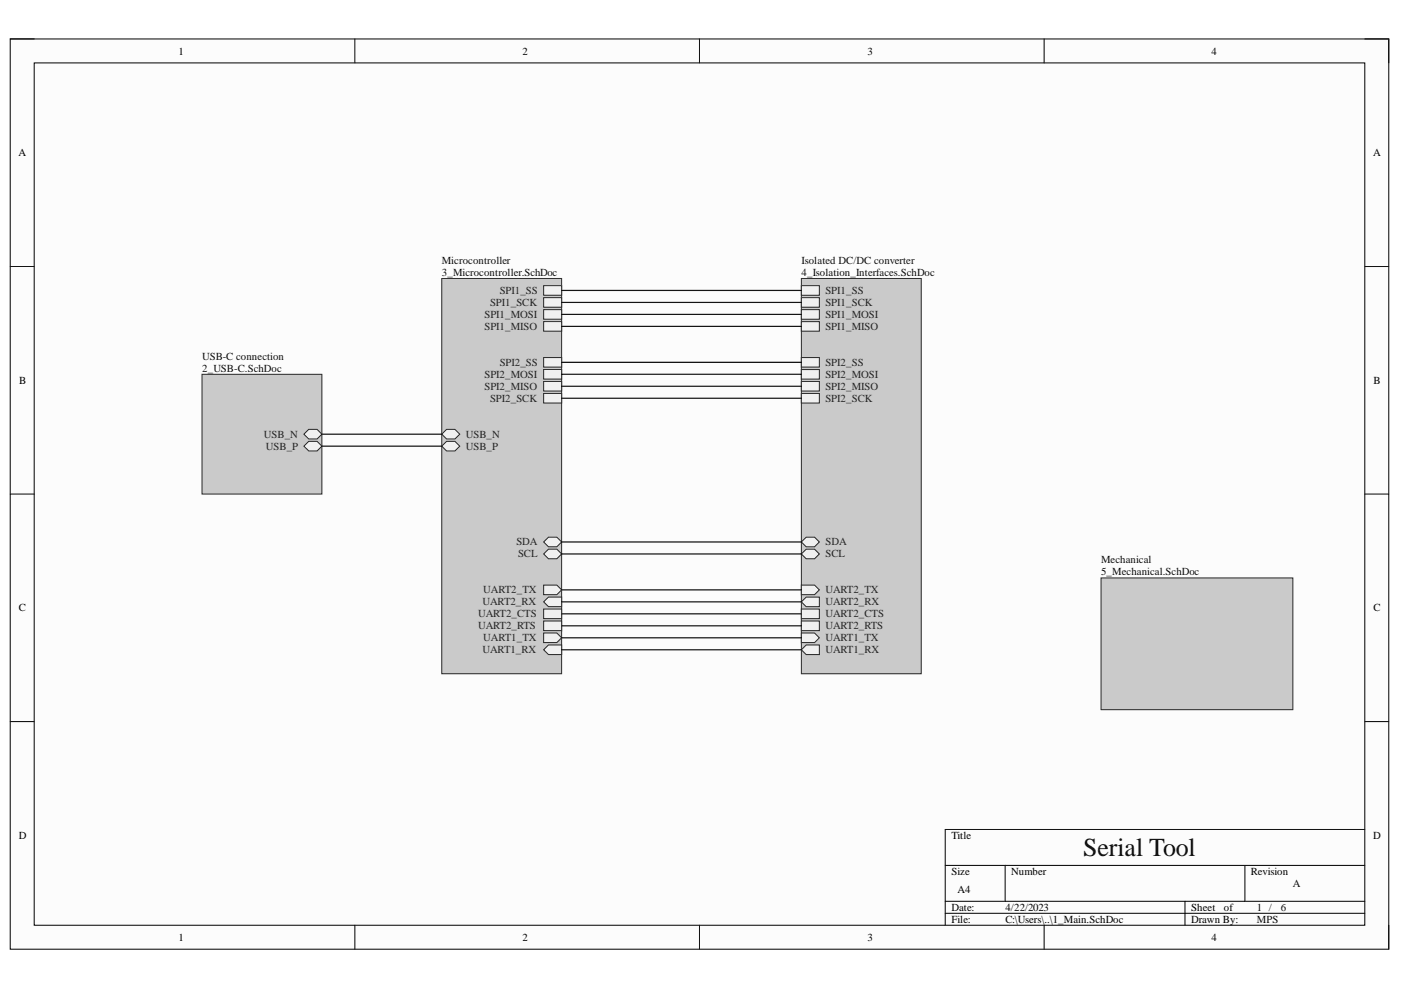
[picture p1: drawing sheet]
<svg xmlns="http://www.w3.org/2000/svg" width="297mm" height="210mm" viewBox="0 0 297 210" stroke-linecap="round" stroke-linejoin="round" font-family="sans-serif">
<path d="M2.2 8.3h292.2v193h-292.2z" fill-rule="evenodd" fill="#fcfcfc"/>
<path d="M2.2 8.3h292.2v193h-292.2z" fill="none" stroke="#000" stroke-width=".21"/>
<path d="M7.3 13.3h282.1v182.9h-282.1z" fill-rule="evenodd" fill="#fcfcfc"/>
<g fill="none" stroke="#000" stroke-width=".21">
<path d="M2.2 8.3h5.1M7.3 13.3h282.1v182.9h-282.1zM75.2 8.3v5M148.3 8.3v5M221.4 8.3v5M289.4 8.3h5v5M2.2 56.5h5.1M289.4 56.5h5M2.2 104.8h5.1M289.4 104.8h5M2.2 153h5.1M289.4 153h5"/>
<path d="M289.4 175.9h-89v20.3M75.2 196.2v5.1M148.3 196.2v5.1M200.4 183.5h89M200.4 191.1h89M200.4 193.6h89M213.1 183.5v7.6M221.4 196.2v5.1M251.2 191.1v5.1M263.9 183.5v7.6M294.4 196.2v5.1"/>
</g>
<path d="M42.8 79.4h25.4v25.4h-25.4z" fill-rule="evenodd" fill="#cacaca"/>
<path d="M42.8 79.4h25.4v25.4h-25.4z" fill="none" stroke="#262626" stroke-width=".21"/>
<path d="M64.4 92.1l1.1-1.1h1.7l1 1.1-1 1h-1.7z" fill-rule="evenodd" fill="#f0f0f0"/>
<path d="M64.4 92.1l1.1-1.1h1.7l1 1.1-1 1h-1.7z" fill="none" stroke="#262626" stroke-width=".21"/>
<path d="M64.4 94.6l1.1-1h1.7l1 1-1 1h-1.7z" fill-rule="evenodd" fill="#f0f0f0"/>
<path d="M64.4 94.6l1.1-1h1.7l1 1-1 1h-1.7z" fill="none" stroke="#262626" stroke-width=".21"/>
<path d="M93.7 59h25.4v83.8h-25.4z" fill-rule="evenodd" fill="#cacaca"/>
<path d="M93.7 59h25.4v83.8h-25.4z" fill="none" stroke="#262626" stroke-width=".21"/>
<path d="M93.7 94.6l1-1h1.8l1 1-1 1h-1.8z" fill-rule="evenodd" fill="#f0f0f0"/>
<path d="M93.7 94.6l1-1h1.8l1 1-1 1h-1.8z" fill="none" stroke="#262626" stroke-width=".21"/>
<path d="M93.7 92.1l1-1.1h1.8l1 1.1-1 1h-1.8z" fill-rule="evenodd" fill="#f0f0f0"/>
<path d="M93.7 92.1l1-1.1h1.8l1 1.1-1 1h-1.8z" fill="none" stroke="#262626" stroke-width=".21"/>
<path d="M115.3 114.9l1-1h1.8l1 1-1 1h-1.8z" fill-rule="evenodd" fill="#f0f0f0"/>
<path d="M115.3 114.9l1-1h1.8l1 1-1 1h-1.8z" fill="none" stroke="#262626" stroke-width=".21"/>
<path d="M115.3 117.5l1-1.1h1.8l1 1.1-1 1h-1.8z" fill-rule="evenodd" fill="#f0f0f0"/>
<path d="M115.3 117.5l1-1.1h1.8l1 1.1-1 1h-1.8z" fill="none" stroke="#262626" stroke-width=".21"/>
<path d="M115.3 127.6l1-1h2.8v2h-2.8z" fill-rule="evenodd" fill="#f0f0f0"/>
<path d="M115.3 127.6l1-1h2.8v2h-2.8z" fill="none" stroke="#262626" stroke-width=".21"/>
<path d="M115.3 129.1h3.8v2.1h-3.8z" fill-rule="evenodd" fill="#f0f0f0"/>
<path d="M115.3 129.1h3.8v2.1h-3.8z" fill="none" stroke="#262626" stroke-width=".21"/>
<path d="M115.3 124.1h2.8l1 1-1 1h-2.8z" fill-rule="evenodd" fill="#f0f0f0"/>
<path d="M115.3 124.1h2.8l1 1-1 1h-2.8z" fill="none" stroke="#262626" stroke-width=".21"/>
<path d="M115.3 131.7h3.8v2h-3.8z" fill-rule="evenodd" fill="#f0f0f0"/>
<path d="M115.3 131.7h3.8v2h-3.8z" fill="none" stroke="#262626" stroke-width=".21"/>
<path d="M115.3 137.8l1-1h2.8v2h-2.8z" fill-rule="evenodd" fill="#f0f0f0"/>
<path d="M115.3 137.8l1-1h2.8v2h-2.8z" fill="none" stroke="#262626" stroke-width=".21"/>
<path d="M115.3 134.2h2.8l1 1-1 1h-2.8z" fill-rule="evenodd" fill="#f0f0f0"/>
<path d="M115.3 134.2h2.8l1 1-1 1h-2.8z" fill="none" stroke="#262626" stroke-width=".21"/>
<path d="M115.3 60.6h3.8v2h-3.8z" fill-rule="evenodd" fill="#f0f0f0"/>
<path d="M115.3 60.6h3.8v2h-3.8z" fill="none" stroke="#262626" stroke-width=".21"/>
<path d="M115.3 63.1h3.8v2h-3.8z" fill-rule="evenodd" fill="#f0f0f0"/>
<path d="M115.3 63.1h3.8v2h-3.8z" fill="none" stroke="#262626" stroke-width=".21"/>
<path d="M115.3 65.6h3.8v2.1h-3.8z" fill-rule="evenodd" fill="#f0f0f0"/>
<path d="M115.3 65.6h3.8v2.1h-3.8z" fill="none" stroke="#262626" stroke-width=".21"/>
<path d="M115.3 68.2h3.8v2h-3.8z" fill-rule="evenodd" fill="#f0f0f0"/>
<path d="M115.3 68.2h3.8v2h-3.8z" fill="none" stroke="#262626" stroke-width=".21"/>
<path d="M115.3 75.8h3.8v2h-3.8z" fill-rule="evenodd" fill="#f0f0f0"/>
<path d="M115.3 75.8h3.8v2h-3.8z" fill="none" stroke="#262626" stroke-width=".21"/>
<path d="M115.3 78.3h3.8v2.1h-3.8z" fill-rule="evenodd" fill="#f0f0f0"/>
<path d="M115.3 78.3h3.8v2.1h-3.8z" fill="none" stroke="#262626" stroke-width=".21"/>
<path d="M115.3 80.9h3.8v2h-3.8z" fill-rule="evenodd" fill="#f0f0f0"/>
<path d="M115.3 80.9h3.8v2h-3.8z" fill="none" stroke="#262626" stroke-width=".21"/>
<path d="M115.3 83.4h3.8v2.1h-3.8z" fill-rule="evenodd" fill="#f0f0f0"/>
<path d="M115.3 83.4h3.8v2.1h-3.8z" fill="none" stroke="#262626" stroke-width=".21"/>
<path d="M169.9 59h25.4v83.9h-25.4z" fill-rule="evenodd" fill="#cacaca"/>
<path d="M169.9 59h25.4v83.9h-25.4z" fill="none" stroke="#262626" stroke-width=".21"/>
<path d="M169.9 117.5l1-1.1h1.8l1 1.1-1 1h-1.8z" fill-rule="evenodd" fill="#f0f0f0"/>
<path d="M169.9 117.5l1-1.1h1.8l1 1.1-1 1h-1.8z" fill="none" stroke="#262626" stroke-width=".21"/>
<path d="M169.9 114.9l1-1h1.8l1 1-1 1h-1.8z" fill-rule="evenodd" fill="#f0f0f0"/>
<path d="M169.9 114.9l1-1h1.8l1 1-1 1h-1.8z" fill="none" stroke="#262626" stroke-width=".21"/>
<path d="M169.9 134.2h2.8l1 1-1 1h-2.8z" fill-rule="evenodd" fill="#f0f0f0"/>
<path d="M169.9 134.2h2.8l1 1-1 1h-2.8z" fill="none" stroke="#262626" stroke-width=".21"/>
<path d="M169.9 124.1h2.8l1 1-1 1h-2.8z" fill-rule="evenodd" fill="#f0f0f0"/>
<path d="M169.9 124.1h2.8l1 1-1 1h-2.8z" fill="none" stroke="#262626" stroke-width=".21"/>
<path d="M169.9 129.1h3.8v2.1h-3.8z" fill-rule="evenodd" fill="#f0f0f0"/>
<path d="M169.9 129.1h3.8v2.1h-3.8z" fill="none" stroke="#262626" stroke-width=".21"/>
<path d="M169.9 127.6l1-1h2.8v2h-2.8z" fill-rule="evenodd" fill="#f0f0f0"/>
<path d="M169.9 127.6l1-1h2.8v2h-2.8z" fill="none" stroke="#262626" stroke-width=".21"/>
<path d="M169.9 137.8l1-1h2.8v2h-2.8z" fill-rule="evenodd" fill="#f0f0f0"/>
<path d="M169.9 137.8l1-1h2.8v2h-2.8z" fill="none" stroke="#262626" stroke-width=".21"/>
<path d="M169.9 131.7h3.8v2h-3.8z" fill-rule="evenodd" fill="#f0f0f0"/>
<path d="M169.9 131.7h3.8v2h-3.8z" fill="none" stroke="#262626" stroke-width=".21"/>
<path d="M169.9 60.6h3.8v2h-3.8z" fill-rule="evenodd" fill="#f0f0f0"/>
<path d="M169.9 60.6h3.8v2h-3.8z" fill="none" stroke="#262626" stroke-width=".21"/>
<path d="M169.9 63.1h3.8v2h-3.8z" fill-rule="evenodd" fill="#f0f0f0"/>
<path d="M169.9 63.1h3.8v2h-3.8z" fill="none" stroke="#262626" stroke-width=".21"/>
<path d="M169.9 65.6h3.8v2.1h-3.8z" fill-rule="evenodd" fill="#f0f0f0"/>
<path d="M169.9 65.6h3.8v2.1h-3.8z" fill="none" stroke="#262626" stroke-width=".21"/>
<path d="M169.9 68.2h3.8v2h-3.8z" fill-rule="evenodd" fill="#f0f0f0"/>
<path d="M169.9 68.2h3.8v2h-3.8z" fill="none" stroke="#262626" stroke-width=".21"/>
<path d="M169.9 83.4h3.8v2.1h-3.8z" fill-rule="evenodd" fill="#f0f0f0"/>
<path d="M169.9 83.4h3.8v2.1h-3.8z" fill="none" stroke="#262626" stroke-width=".21"/>
<path d="M169.9 75.8h3.8v2h-3.8z" fill-rule="evenodd" fill="#f0f0f0"/>
<path d="M169.9 75.8h3.8v2h-3.8z" fill="none" stroke="#262626" stroke-width=".21"/>
<path d="M169.9 80.9h3.8v2h-3.8z" fill-rule="evenodd" fill="#f0f0f0"/>
<path d="M169.9 80.9h3.8v2h-3.8z" fill="none" stroke="#262626" stroke-width=".21"/>
<path d="M169.9 78.4h3.8v2h-3.8z" fill-rule="evenodd" fill="#f0f0f0"/>
<path d="M169.9 78.4h3.8v2h-3.8z" fill="none" stroke="#262626" stroke-width=".21"/>
<path d="M233.4 122.5h40.7v28h-40.7z" fill-rule="evenodd" fill="#cacaca"/>
<path d="M233.4 122.5h40.7v28h-40.7z" fill="none" stroke="#262626" stroke-width=".21"/>
<g fill="none" stroke="#0e0e0e" stroke-width=".25">
<path d="M119.1 64.1h50.8M119.1 79.4h50.8M119.1 76.8h50.8M119.1 69.2h50.8M119.1 66.7h50.8M119.1 61.6h50.8M68.2 94.6h25.5M68.2 92.1h25.5M119.1 84.4h50.8M119.1 81.9h50.8M119.1 117.5h50.8M119.1 114.9h50.8"/>
<path d="M119.1 137.8h50.8M119.1 135.2h50.8M119.1 132.7h50.8M119.1 130.1h50.8M119.1 127.6h50.8M119.1 125.1h50.8"/>
</g>
<text font-size="5.5" fill="#0e0e0e" x="229.6" y="181.5">Serial Tool</text>
<g font-size="2.3">
<text x="37.9" y="11.6">1</text>
<text x="110.8" y="11.6">2</text>
<text x="183.9" y="11.6">3</text>
<text x="256.9" y="11.6">4</text>
<text x="3.9" y="33.1">A</text>
<text x="291.1" y="33.1">A</text>
<text x="4.1" y="81.3">B</text>
<text x="291.2" y="81.3">B</text>
<text x="4" y="129.6">C</text>
<text x="291.2" y="129.6">C</text>
<text x="4" y="177.8">D</text>
<text x="201.7" y="177.8">Title</text>
<text x="291.1" y="177.8">D</text>
<text x="201.7" y="185.5">Size</text>
<text x="214.4" y="185.5">Number</text>
<text x="265.2" y="185.5">Revision</text>
<text x="203" y="189.3">A4</text>
<text x="201.7" y="193.1">Date:</text>
<text x="201.7" y="195.7">File:</text>
<text x="213.2" y="193.1">4/22/2023</text>
<text x="213.2" y="195.7">C:\Users\..\1_Main.SchDoc</text>
<text x="252.6" y="193.1">Sheet</text>
<text x="252.6" y="195.7">Drawn By:</text>
<text x="259.5" y="193.1">of</text>
<text x="37.9" y="199.5">1</text>
<text x="110.8" y="199.5">2</text>
<text x="183.9" y="199.5">3</text>
<text x="256.9" y="199.5">4</text>
</g>
<g font-size="2.3" fill="#0e0e0e">
<text x="93.7" y="56">Microcontroller</text>
<text x="93.7" y="58.5">3_Microcontroller.SchDoc</text>
<text x="169.9" y="56">Isolated DC/DC converter</text>
<text x="169.9" y="58.5">4_Isolation_Interfaces.SchDoc</text>
<text x="42.9" y="76.3">USB-C connection</text>
<text x="42.9" y="78.8">2_USB-C.SchDoc</text>
<text x="233.4" y="119.5">Mechanical</text>
<text x="233.4" y="122">5_Mechanical.SchDoc</text>
<text x="274.1" y="188.1">A</text>
<text x="266.5" y="193.1">1 /</text>
<text x="266.5" y="195.7">MPS</text>
<text x="271.6" y="193.1">6</text>
</g>
<g font-size="2.3" fill="#262626">
<text x="103.9" y="64.9">SPI1_SCK</text>
<text x="105.9" y="62.3">SPI1_SS</text>
<text x="175" y="62.3">SPI1_SS</text>
<text x="175" y="64.9">SPI1_SCK</text>
<text x="102.7" y="67.4">SPI1_MOSI</text>
<text x="102.7" y="69.9">SPI1_MISO</text>
<text x="175" y="67.4">SPI1_MOSI</text>
<text x="175" y="69.9">SPI1_MISO</text>
<text x="105.9" y="77.5">SPI2_SS</text>
<text x="175" y="77.5">SPI2_SS</text>
<text x="102.7" y="80.1">SPI2_MOSI</text>
<text x="102.7" y="82.6">SPI2_MISO</text>
<text x="175" y="82.6">SPI2_MISO</text>
<text x="175" y="80.1">SPI2_MOSI</text>
<text x="103.9" y="85.2">SPI2_SCK</text>
<text x="175" y="85.2">SPI2_SCK</text>
<text x="56" y="92.8">USB_N</text>
<text x="56.4" y="95.4">USB_P</text>
<text x="98.8" y="95.4">USB_P</text>
<text x="98.8" y="92.8">USB_N</text>
<text x="109.5" y="115.7">SDA</text>
<text x="109.8" y="118.2">SCL</text>
<text x="175" y="118.2">SCL</text>
<text x="175" y="115.7">SDA</text>
<text x="102.5" y="125.8">UART2_TX</text>
<text x="175" y="125.8">UART2_TX</text>
<text x="101.4" y="130.9">UART2_CTS</text>
<text x="102.3" y="128.3">UART2_RX</text>
<text x="175" y="130.9">UART2_CTS</text>
<text x="175" y="128.3">UART2_RX</text>
<text x="101.4" y="133.4">UART2_RTS</text>
<text x="102.5" y="136">UART1_TX</text>
<text x="175" y="136">UART1_TX</text>
<text x="175" y="133.4">UART2_RTS</text>
<text x="102.3" y="138.5">UART1_RX</text>
<text x="175" y="138.5">UART1_RX</text>
</g>
</svg>
